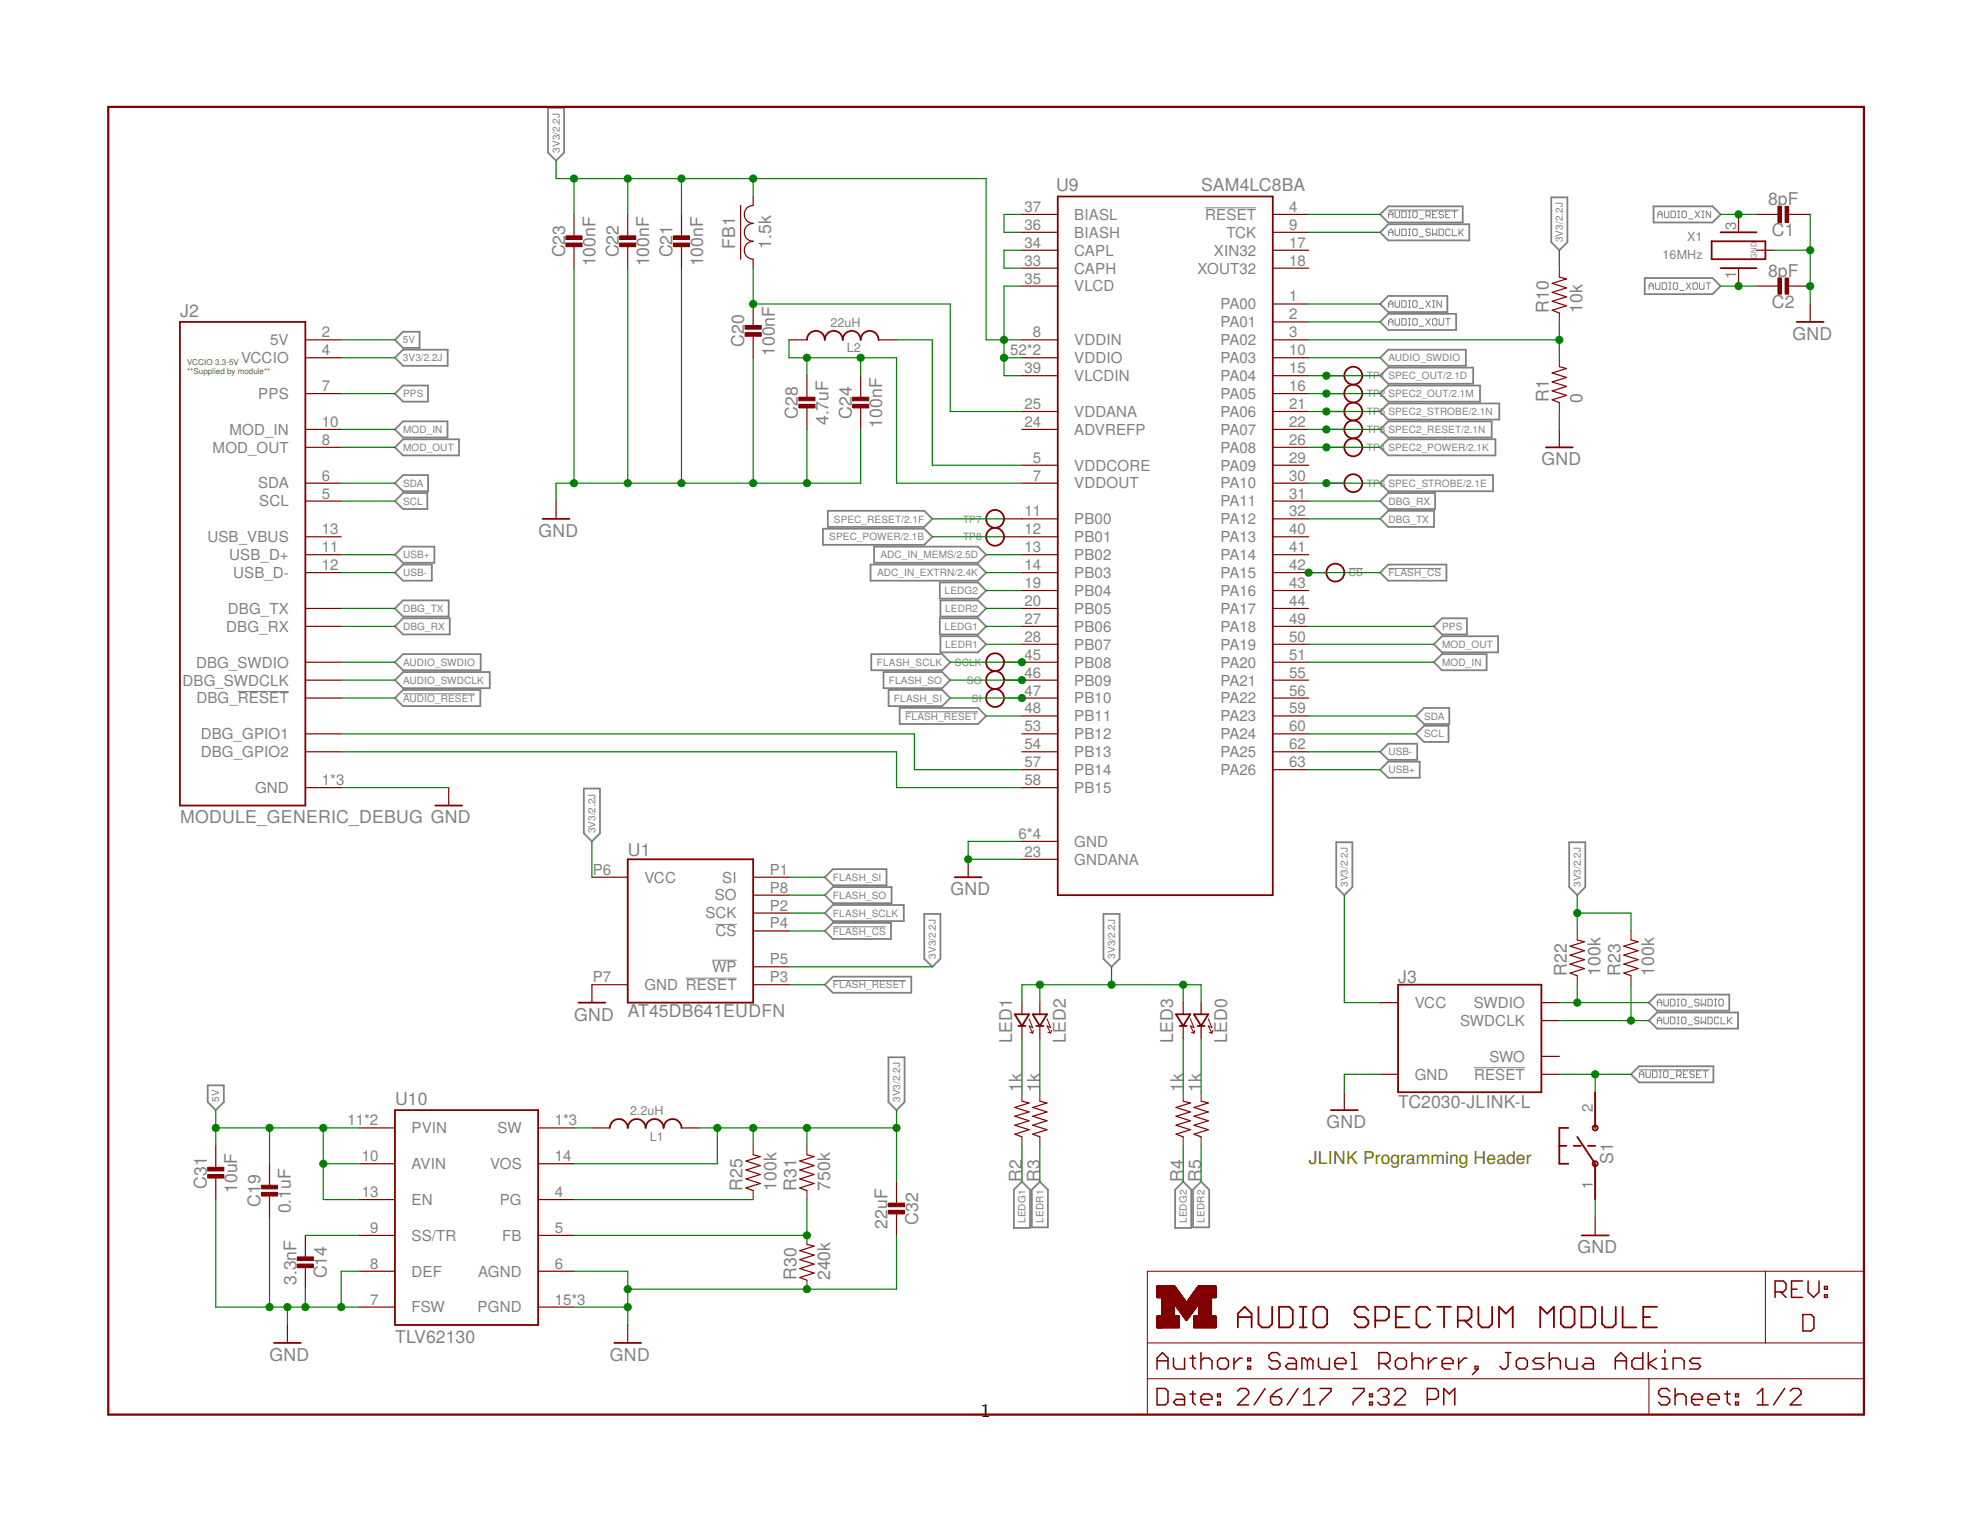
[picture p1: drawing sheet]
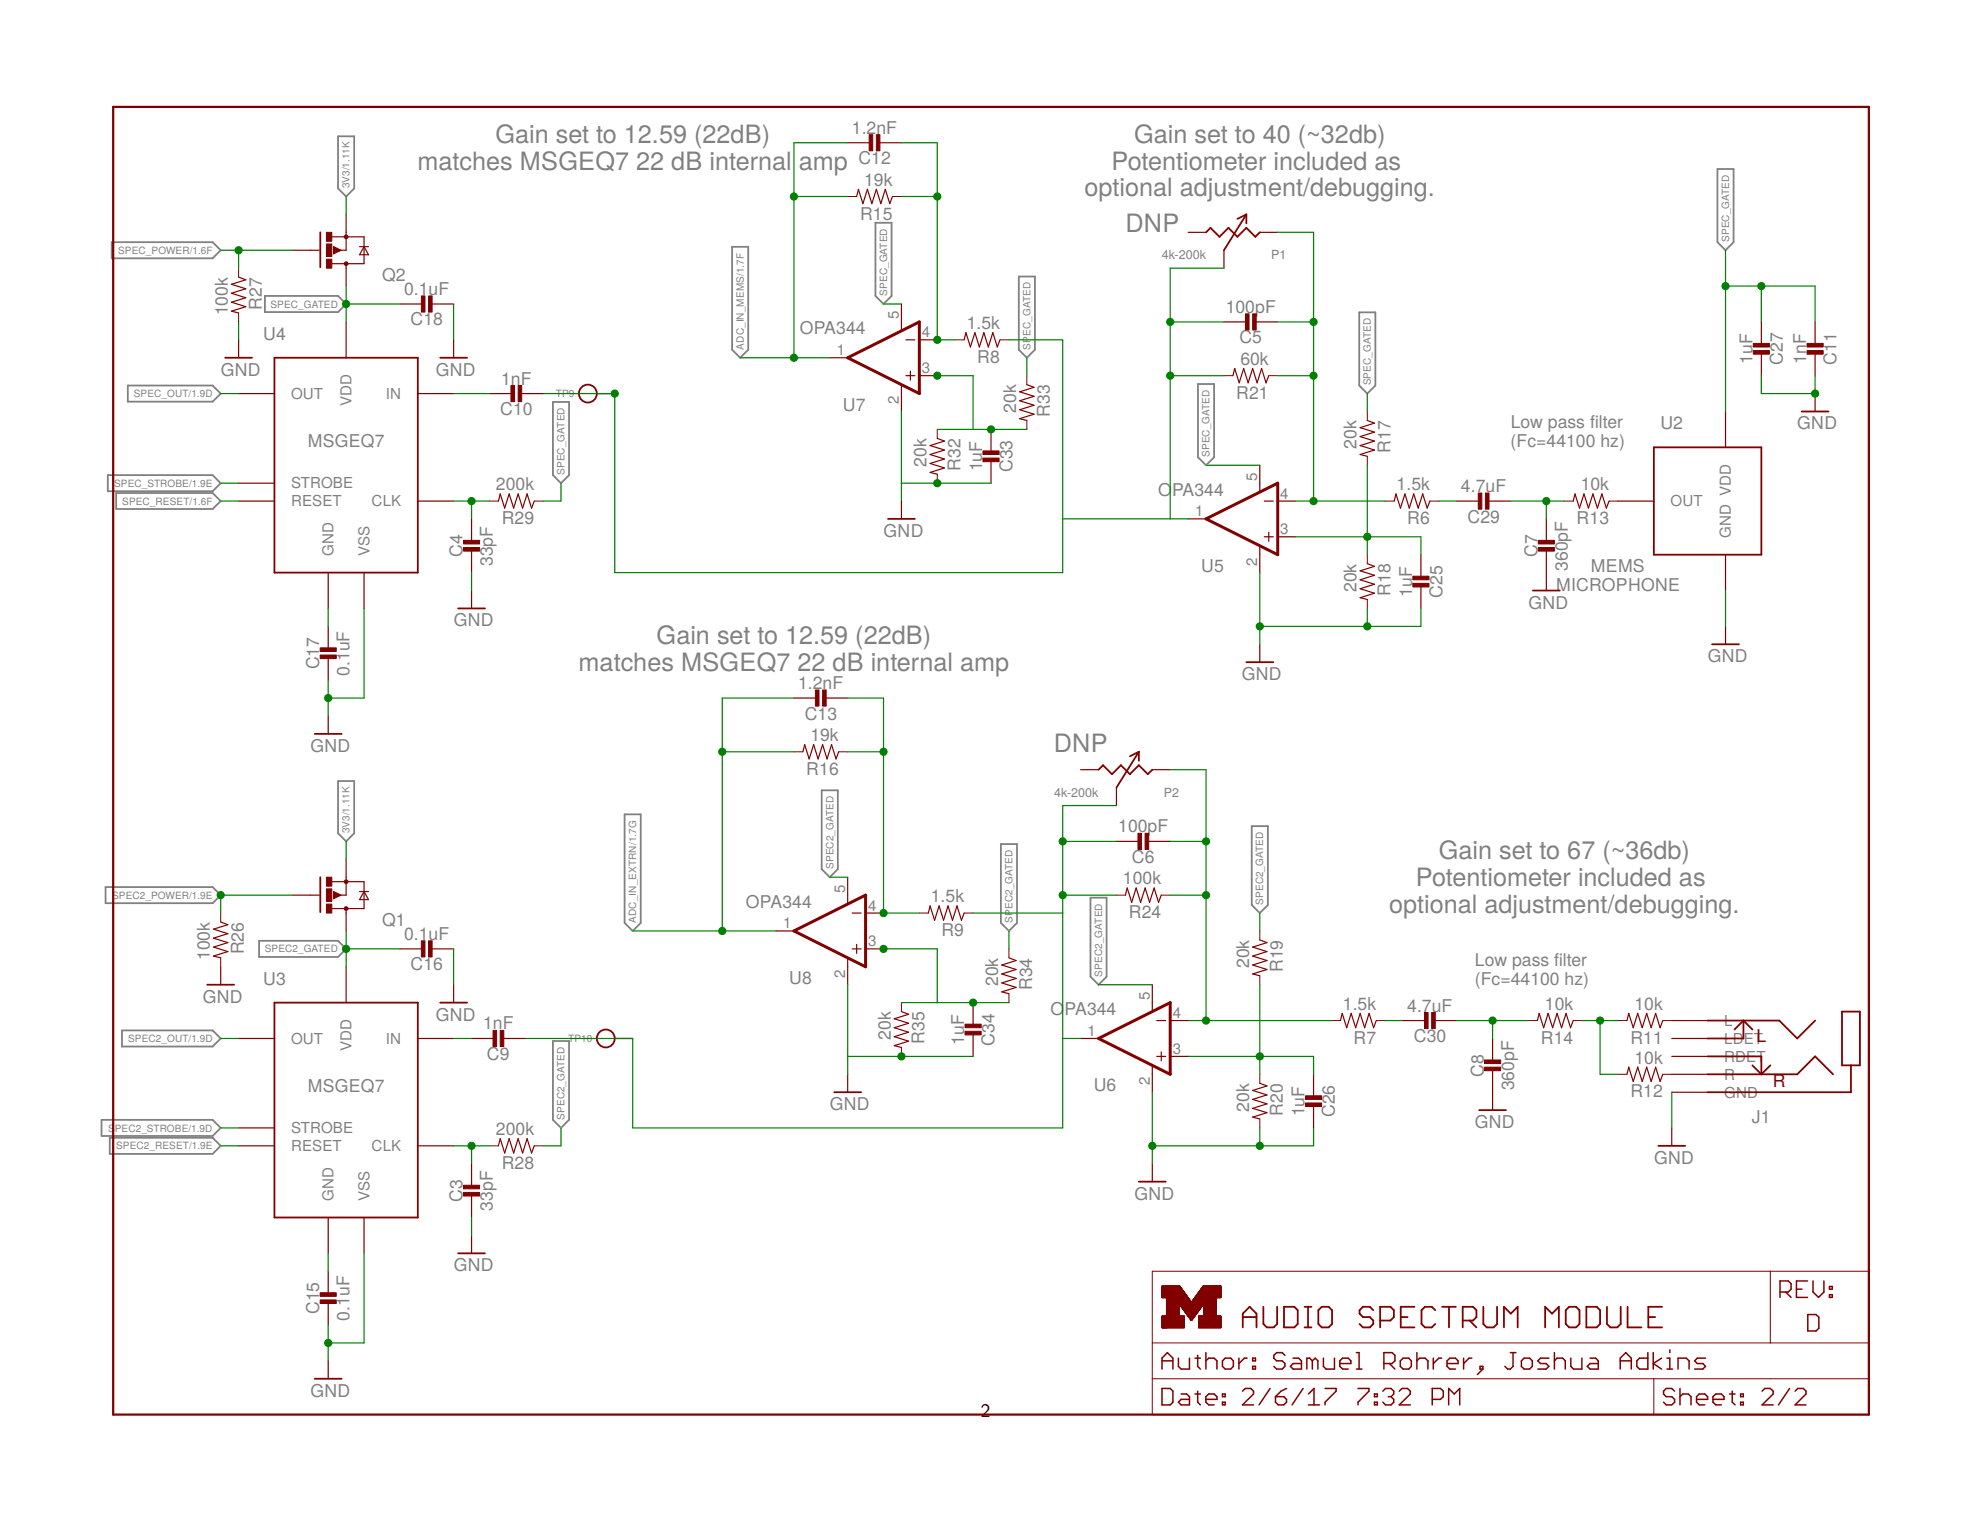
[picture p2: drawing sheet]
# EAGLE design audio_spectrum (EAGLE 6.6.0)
AUTHOR: Samuel Rohrer, Joshua Adkins; REV: D; TITLE: AUDIO SPECTRUM MODULE

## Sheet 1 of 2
FRAME1 (LETTER_L_UMICH): HEIGHT: 8.5in; WIDTH: 11in

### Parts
!CS  TEST_POINT_0.040IN  [TESTPOINT_0.040IN]
C1  8pF  CAPACITOR0402_CAP  [0402_CAP]
C2  8pF  CAPACITOR0402_CAP  [0402_CAP]
C14  3.3nF  CAPACITOR0603_CAP  [0603_CAP]
C19  0.1uF  CAPACITOR0603_CAP  [0603_CAP]
C20  100nF  CAPACITOR0603_CAP  [0603_CAP]
C21  100nF  CAPACITOR0603_CAP  [0603_CAP]
C22  100nF  CAPACITOR0603_CAP  [0603_CAP]
C23  100nF  CAPACITOR0603_CAP  [0603_CAP]
C24  100nF  CAPACITOR0402_CAP  [0402_CAP]
C28  4.7uF  CAPACITOR0402_CAP  [0402_CAP]
C31  10uF  CAPACITOR0603_CAP  [0603_CAP]
C32  22uF  CAPACITOR0603_CAP  [0603_CAP]
FB1  1.5k  FERRITE_BEAD0402  [0402_CAP]
J2  MODULE_GENERIC_DEBUG  [MODULE_GENERIC_DEBUG]
J3  TC2030-JLINK-L  [TC2030-IDC]
L1  2.2uH  INDUCTORIHL  [IHL-1212BZ-11]
L2  22uH  LHQ3NP  [1212]
LED0  LED0603  [LED-0603]
LED1  LED0603  [LED-0603]
LED2  LED0603  [LED-0603]
LED3  LED0603  [LED-0603]
R1  0  RESISTOR0603_RES  [0603-RES]
R2  1k  RESISTOR0603_RES  [0603-RES]
R3  1k  RESISTOR0603_RES  [0603-RES]
R4  1k  RESISTOR0603_RES  [0603-RES]
R5  1k  RESISTOR0603_RES  [0603-RES]
R10  10k  RESISTOR0603_RES  [0603-RES]
R22  100k  RESISTOR0603_RES  [0603-RES]
R23  100k  RESISTOR0603_RES  [0603-RES]
R25  100k  RESISTOR0603_RES  [0603-RES]
R30  240k  RESISTOR0603_RES  [0603-RES]
R31  750k  RESISTOR0603_RES  [0603-RES]
S1  B3U-1000P  [B3U-1000P]
SCLK  TEST_POINT_0.040IN  [TESTPOINT_0.040IN]
SI  TEST_POINT_0.040IN  [TESTPOINT_0.040IN]
SO  TEST_POINT_0.040IN  [TESTPOINT_0.040IN]
TP1  TEST_POINT_0.040IN  [TESTPOINT_0.040IN]
TP2  TEST_POINT_0.040IN  [TESTPOINT_0.040IN]
TP3  TEST_POINT_0.040IN  [TESTPOINT_0.040IN]
TP4  TEST_POINT_0.040IN  [TESTPOINT_0.040IN]
TP5  TEST_POINT_0.040IN  [TESTPOINT_0.040IN]
TP6  TEST_POINT_0.040IN  [TESTPOINT_0.040IN]
TP7  TEST_POINT_0.040IN  [TESTPOINT_0.040IN]
TP8  TEST_POINT_0.040IN  [TESTPOINT_0.040IN]
U1  AT45DB641EUDFN  [UDFN-8-5MMX6MM]
U9  SAM4LC8BA  [QFN-64-9MM]
U10  TLV62130  [TQFN-16/3MM]
X1  16MHz  FH1600015  [FHXXX]

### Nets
3V3: C21.1 C22.1 C23.1 C32.2 FB1.2 J2.4(VCCIO) J3.1(VCC) L1.P$2 LED0.A(ANODE) LED1.A(ANODE) LED2.A(ANODE) LED3.A(ANODE) R10.2 R22.2 R23.2 R25.2 R31.2 U1.P5(!WP) U1.P6(VCC) U9.8(VDDIN) U9.35(VLCD) U9.39(VLCDIN) U9.52(VDDIO) U9.61(VDDIO) U10.14(VOS) ; also sheet 2
3VSWOUT: L1.P$1 U10.1(SW) U10.2(SW) U10.3(SW)
5V: C19.1 C31.1 J2.2(5V) U10.10(AVIN) U10.11(PVIN) U10.12(PVIN) U10.13(EN)
!AUDIO_RESET: J2.20(DBG_!RESET) J3.3(!RESET) S1.2 U9.4(!RESET)
!FLASH_CS: !CS.TESTPOINT U1.P4(!CS) U9.42(PA15)
!FLASH_RESET: U1.P3(!RESET) U9.48(PB11)
ADC_IN_EXTRN: U9.14(PB03) ; also sheet 2
ADC_IN_MEMS: U9.13(PB02) ; also sheet 2
AUDIO_SWDCLK: J2.21(DBG_SWDCLK) J3.4(SWDCLK) R23.1 U9.9(TCK)
AUDIO_SWDIO: J2.22(DBG_SWDIO) J3.2(SWDIO) R22.1 U9.10(PA03)
AUDIO_XIN: C1.1 U9.1(PA00) X1.3
AUDIO_XOUT: C2.1 U9.2(PA01) X1.1
CONTROLLER_BUCK/LDO_N: R1.2 R10.1 U9.3(PA02)
DBG_GPIO1: J2.16(DBG_GPIO1) U9.57(PB14)
DBG_GPIO2: J2.19(DBG_GPIO2) U9.58(PB15)
DBG_RX: J2.18(DBG_RX) U9.31(PA11)
DBG_TX: J2.17(DBG_TX) U9.32(PA12)
FLASH_SCLK: SCLK.TESTPOINT U1.P2(SCK) U9.45(PB08)
FLASH_SI: SI.TESTPOINT U1.P1(SI) U9.47(PB10)
FLASH_SO: SO.TESTPOINT U1.P8(SO) U9.46(PB09)
GND: C1.2 C2.2 C14.1 C19.2 C20.2 C21.2 C22.2 C23.2 C24.2 C28.2 C31.2 C32.1 J2.1(GND) J2.14(GND) J2.15(GND) J3.5(GND) R1.1 R30.1 S1.1 U1.P7(GND) U9.6(GND) U9.23(GNDANA) U9.38(GND) U9.64(GND) U9.GND U10.6(AGND) U10.7(FSW) U10.8(DEF) U10.15(PGND) U10.16(PGND) U10.GND X1.2(GND) X1.4(GND) ; also sheet 2
LEDG1: R2.1 U9.27(PB06)
LEDG2: R4.1 U9.19(PB04)
LEDR1: R3.1 U9.28(PB07)
LEDR2: R5.1 U9.20(PB05)
MOD_IN: J2.10(MOD_IN) U9.51(PA20)
MOD_OUT: J2.8(MOD_OUT) U9.50(PA19)
N$4: L2.P$2 U9.5(VDDCORE)
N$21: LED1.C(CATHODE) R2.2
N$22: TP7.TESTPOINT U9.11(PB00)
N$23: LED2.C(CATHODE) R3.2
N$24: TP8.TESTPOINT U9.12(PB01)
N$25: LED0.C(CATHODE) R5.2
N$32: C20.1 FB1.1 U9.25(VDDANA)
N$33: LED3.C(CATHODE) R4.2
N$34: C14.2 U10.9(SS/TR)
N$36: R25.1 U10.4(PG)
N$37: R30.2 R31.1 U10.5(FB)
N$44: C24.1 C28.1 L2.P$1 U9.7(VDDOUT)
N$53: U9.36(BIASH) U9.37(BIASL)
N$54: U9.33(CAPH) U9.34(CAPL)
PPS: J2.7(PPS) U9.49(PA18)
SCL: J2.5(SCL) U9.60(PA24)
SDA: J2.6(SDA) U9.59(PA23)
SPEC2_OUT: TP2.TESTPOINT U9.16(PA05) ; also sheet 2
SPEC2_POWER: TP4.TESTPOINT U9.26(PA08) ; also sheet 2
SPEC2_RESET: TP3.TESTPOINT U9.22(PA07) ; also sheet 2
SPEC2_STROBE: TP5.TESTPOINT U9.21(PA06) ; also sheet 2
SPEC_OUT: TP1.TESTPOINT U9.15(PA04) ; also sheet 2
SPEC_STROBE: TP6.TESTPOINT U9.30(PA10) ; also sheet 2
USB+: J2.11(USB_D+) U9.63(PA26)
USB-: J2.12(USB_D-) U9.62(PA25)
Unconnected: J2.13(USB_VBUS) J3.6(SWO) U9.17(XIN32) U9.18(XOUT32) U9.24(ADVREFP) U9.29(PA09) U9.40(PA13) U9.41(PA14) U9.43(PA16) U9.44(PA17) U9.53(PB12) U9.54(PB13) U9.55(PA21) U9.56(PA22)

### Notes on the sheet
- JLINK Programming Header

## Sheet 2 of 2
FRAME2 (LETTER_L_UMICH): HEIGHT: 8.5in; WIDTH: 11in

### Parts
C3  33pF  CAPACITOR0603_CAP  [0603_CAP]
C4  33pF  CAPACITOR0603_CAP  [0603_CAP]
C5  100pF  CAPACITOR0603_CAP  [0603_CAP]
C6  100pF  CAPACITOR0603_CAP  [0603_CAP]
C7  360pF  CAPACITOR0603_CAP  [0603_CAP]
C8  360pF  CAPACITOR0603_CAP  [0603_CAP]
C9  1nF  CAPACITOR0603_CAP  [0603_CAP]
C10  1nF  CAPACITOR0603_CAP  [0603_CAP]
C11  1nF  CAPACITOR0603_CAP  [0603_CAP]
C12  1.2nF  CAPACITOR0603_CAP  [0603_CAP]
C13  1.2nF  CAPACITOR0603_CAP  [0603_CAP]
C15  0.1uF  CAPACITOR0603_CAP  [0603_CAP]
C16  0.1uF  CAPACITOR0603_CAP  [0603_CAP]
C17  0.1uF  CAPACITOR0603_CAP  [0603_CAP]
C18  0.1uF  CAPACITOR0603_CAP  [0603_CAP]
C25  1uF  CAPACITOR0603_CAP  [0603_CAP]
C26  1uF  CAPACITOR0603_CAP  [0603_CAP]
C27  1uF  CAPACITOR0603_CAP  [0603_CAP]
C29  4.7uF  CAPACITOR0603_CAP  [0603_CAP]
C30  4.7uF  CAPACITOR0603_CAP  [0603_CAP]
C33  1uF  CAPACITOR0603_CAP  [0603_CAP]
C34  1uF  CAPACITOR0603_CAP  [0603_CAP]
J1  AUDIO-JACK-VERTICAL  [AUDIO-JACK-VERTICAL]
P1  4k-200k  POTTC33X  [TC33X-2]
P2  4k-200k  POTTC33X  [TC33X-2]
Q1  NX3008PBK  [SOT23-3]
Q2  NX3008PBK  [SOT23-3]
R6  1.5k  RESISTOR0603_RES  [0603-RES]
R7  1.5k  RESISTOR0603_RES  [0603-RES]
R8  1.5k  RESISTOR0603_RES  [0603-RES]
R9  1.5k  RESISTOR0603_RES  [0603-RES]
R11  10k  RESISTOR0603_RES  [0603-RES]
R12  10k  RESISTOR0603_RES  [0603-RES]
R13  10k  RESISTOR0603_RES  [0603-RES]
R14  10k  RESISTOR0603_RES  [0603-RES]
R15  19k  RESISTOR0603_RES  [0603-RES]
R16  19k  RESISTOR0603_RES  [0603-RES]
R17  20k  RESISTOR0603_RES  [0603-RES]
R18  20k  RESISTOR0603_RES  [0603-RES]
R19  20k  RESISTOR0603_RES  [0603-RES]
R20  20k  RESISTOR0603_RES  [0603-RES]
R21  60k  RESISTOR0603_RES  [0603-RES]
R24  100k  RESISTOR0603_RES  [0603-RES]
R26  100k  RESISTOR0603_RES  [0603-RES]
R27  100k  RESISTOR0603_RES  [0603-RES]
R28  200k  RESISTOR0603_RES  [0603-RES]
R29  200k  RESISTOR0603_RES  [0603-RES]
R32  20k  RESISTOR0603_RES  [0603-RES]
R33  20k  RESISTOR0603_RES  [0603-RES]
R34  20k  RESISTOR0603_RES  [0603-RES]
R35  20k  RESISTOR0603_RES  [0603-RES]
TP9  TEST_POINT_0.040IN  [TESTPOINT_0.040IN]
TP10  TEST_POINT_0.040IN  [TESTPOINT_0.040IN]
U2  MP23AB02B  [MP23AB02B]
U3  MSGEQ7  [DIP-8]
U4  MSGEQ7  [DIP-8]
U5  OPA344  [SOT23-5]
U6  OPA344  [SOT23-5]
U7  OPA344  [SOT23-5]
U8  OPA344  [SOT23-5]

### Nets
3V3: Q1.2(S) Q2.2(S) ; also sheet 1
ADC_IN_EXTRN: C13.1 R16.2 U8.1(OUT) ; also sheet 1
ADC_IN_MEMS: C12.1 R15.2 U7.1(OUT) ; also sheet 1
GND: C3.2 C4.2 C7.2 C8.2 C11.1 C15.2 C16.2 C17.2 C18.2 C25.1 C26.1 C27.1 C33.1 C34.1 J1.5(GND) R18.2 R20.2 R26.2 R27.2 R32.2 R35.2 U2.3(GND) U3.2(VSS) U4.2(VSS) U5.2(V-) U6.2(V-) U7.2(V-) U8.2(V-) ; also sheet 1
N87: C6.1 C9.2 P2.3(W) R9.1 R24.2 TP10.TESTPOINT U6.1(OUT)
N90: C5.1 C10.2 P1.3(W) R8.1 R21.2 TP9.TESTPOINT U5.1(OUT)
N$1: C15.1 U3.6(GND)
N$2: C3.1 R28.2 U3.8(CLK)
N$3: C9.1 U3.5(IN)
N$5: C7.1 C29.2 R13.2
N$6: C4.1 R29.2 U4.8(CLK)
N$7: C10.1 U4.5(IN)
N$8: C13.2 R9.2 R16.1 U8.4(-IN)
N$9: C25.2 R17.2 R18.1 U5.3(+IN)
N$10: R11.2 R12.2 R14.1
N$11: C26.2 R19.2 R20.1 U6.3(+IN)
N$12: C5.2 P1.2(CW) R6.2 R21.1 U5.4(-IN)
N$13: C29.1 R6.1
N$14: C6.2 P2.2(CW) R7.2 R24.1 U6.4(-IN)
N$15: C30.1 R7.1
N$16: J1.1(R) R12.1
N$17: J1.4(L) R11.1
N$18: R13.1 U2.1(OUT)
N$19: C17.1 U4.6(GND)
N$20: C8.1 C30.2 R14.2
N$26: C12.2 R8.2 R15.1 U7.4(-IN)
N$27: C33.2 R32.1 R33.2 U7.3(+IN)
N$28: C34.2 R34.2 R35.1 U8.3(+IN)
SPEC2_GATED: C16.1 Q1.3(D) R19.1 R28.1 R34.1 U3.1(VDD) U6.5(V+) U8.5(V+)
SPEC2_OUT: U3.3(OUT) ; also sheet 1
SPEC2_POWER: Q1.1(G) R26.1 ; also sheet 1
SPEC2_RESET: U3.7(RESET) ; also sheet 1
SPEC2_STROBE: U3.4(STROBE) ; also sheet 1
SPEC_GATED: C11.2 C18.1 C27.2 Q2.3(D) R17.1 R29.1 R33.1 U2.2(VDD) U4.1(VDD) U5.5(V+) U7.5(V+)
SPEC_OUT: U4.3(OUT) ; also sheet 1
SPEC_POWER: Q2.1(G) R27.1 ; also sheet 1
SPEC_RESET: U4.7(RESET) ; also sheet 1
SPEC_STROBE: U4.4(STROBE) ; also sheet 1
Unconnected: J1.2(RDET) J1.3(LDET) P1.1(CCW) P2.1(CCW)

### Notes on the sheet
- Gain set to 12.59 (22dB)
  matches MSGEQ7 22 dB internal amp
- Gain set to 40 (~32db)
  Potentiometer included as 
  optional adjustment/debugging.
- DNP
- Low pass filter 
  (Fc=44100 hz)
- Gain set to 12.59 (22dB)
  matches MSGEQ7 22 dB internal amp
- DNP
- Gain set to 67 (~36db)
  Potentiometer included as 
  optional adjustment/debugging.
- Low pass filter 
  (Fc=44100 hz)

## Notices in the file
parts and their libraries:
SparkFun-AnalogIC: Licensing: CC v3.0 Share-Alike You are welcome to use this library for commercial purposes.
